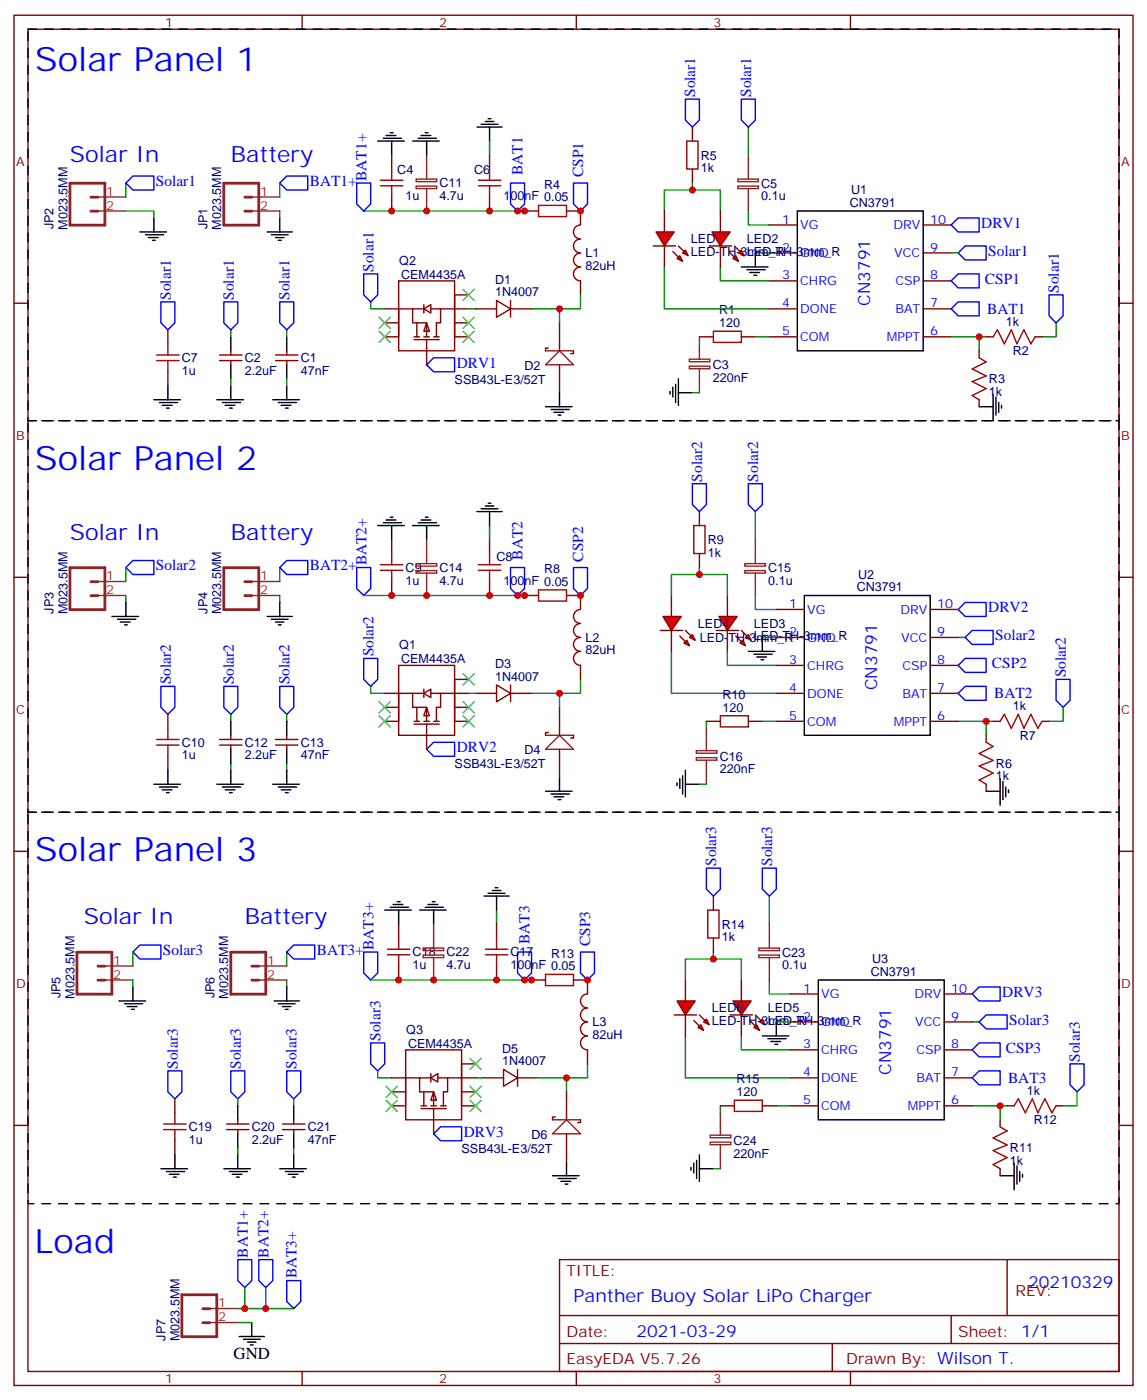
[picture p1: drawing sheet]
# EasyEDA schematic SolarCharger_Schematic.json
TITLE: Panther Buoy Solar LiPo Charger; REV: 20210329; Date: 2021-03-29; Sheet: 1/1; Drawn By: Wilson T.

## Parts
C1  47nF  [C0805]
C2  2.2uF  [C0805]
C3  220nF  [0603]
C4  1u  [RAD-0.2]
C5  0.1u  [0603]
C6  100nF  [CAP-TH_L4.2-W3.8-P2.54-D0.5]
C7  1u  [RAD-0.2]
C8  100nF  [CAP-TH_L4.2-W3.8-P2.54-D0.5]
C9  1u  [RAD-0.2]
C10  1u  [RAD-0.2]
C11  4.7u  [1206]
C12  2.2uF  [C0805]
C13  47nF  [C0805]
C14  4.7u  [1206]
C15  0.1u  [0603]
C16  220nF  [0603]
C17  100nF  [CAP-TH_L4.2-W3.8-P2.54-D0.5]
C18  1u  [RAD-0.2]
C19  1u  [RAD-0.2]
C20  2.2uF  [C0805]
C21  47nF  [C0805]
C22  4.7u  [1206]
C23  0.1u  [0603]
C24  220nF  [0603]
D1  1N4007  [DO-41_BD2.4-L4.7-P8.70-D0.9-RD]
D2  SSB43L-E3/52T  [SMB(DO-214AA)]
D3  1N4007  [DO-41_BD2.4-L4.7-P8.70-D0.9-RD]
D4  SSB43L-E3/52T  [SMB(DO-214AA)]
D5  1N4007  [DO-41_BD2.4-L4.7-P8.70-D0.9-RD]
D6  SSB43L-E3/52T  [SMB(DO-214AA)]
JP1  M023.5MM  [SCREWTERMINAL-3.5MM-2]
JP2  M023.5MM  [SCREWTERMINAL-3.5MM-2]
JP3  M023.5MM  [SCREWTERMINAL-3.5MM-2]
JP4  M023.5MM  [SCREWTERMINAL-3.5MM-2]
JP5  M023.5MM  [SCREWTERMINAL-3.5MM-2]
JP6  M023.5MM  [SCREWTERMINAL-3.5MM-2]
JP7  M023.5MM  [SCREWTERMINAL-3.5MM-2]
L1  82uH  [1360L]
L2  82uH  [1360L]
L3  82uH  [1360L]
LED1  LED-TH-3mm_R  [LED-TH_BD3.0_RED]
LED2  LED-TH-3mm_R  [LED-TH_BD3.0_RED]
LED3  LED-TH-3mm_R  [LED-TH_BD3.0_RED]
LED4  LED-TH-3mm_R  [LED-TH_BD3.0_RED]
LED5  LED-TH-3mm_R  [LED-TH_BD3.0_RED]
LED6  LED-TH-3mm_R  [LED-TH_BD3.0_RED]
Q1  CEM4435A  [SOIC-8_150MIL]
Q2  CEM4435A  [SOIC-8_150MIL]
Q3  CEM4435A  [SOIC-8_150MIL]
R1  120  [0603]
R2  1k  [R_AXIAL-0.3]
R3  1k  [R_AXIAL-0.3]
R4  0.05  [2512]
R5  1k  [0603]
R6  1k  [R_AXIAL-0.3]
R7  1k  [R_AXIAL-0.3]
R8  0.05  [2512]
R9  1k  [0603]
R10  120  [0603]
R11  1k  [R_AXIAL-0.3]
R12  1k  [R_AXIAL-0.3]
R13  0.05  [2512]
R14  1k  [0603]
R15  120  [0603]
U1  CN3791  [SSOP-10_150MIL]
U2  CN3791  [SSOP-10_150MIL]
U3  CN3791  [SSOP-10_150MIL]

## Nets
GND: C1.1 C2.1 C3.2 C4.1 C6.1 C7.1 C8.1 C9.1 C10.1 C11.2 C12.1 C13.1 C14.2 C16.2 C17.1 C18.1 C19.1 C20.1 C21.1 C22.2 C24.2 D2.1 D4.1 D6.1 JP1.2 JP2.2 JP3.2 JP4.2 JP5.2 JP6.2 JP7.2 R3.1 R6.1 R11.1 U1.2(GND) U2.2(GND) U3.2(GND)
BAT1: C4.2 C6.2 C8.2 C9.2 C11.1 C14.1 C17.2 C18.2 C22.1 JP1.1 JP4.1 JP6.1 JP7.1 R4.2 R8.2 R13.2 U1.7(BAT) U2.7(BAT) U3.7(BAT)
CSP1: L1.2 R4.1 U1.8(CSP)
CSP2: L2.2 R8.1 U2.8(CSP)
CSP3: L3.2 R13.1 U3.8(CSP)
DRV1: Q2.4(G) U1.10(DRV)
DRV2: Q1.4(G) U2.10(DRV)
DRV3: Q3.4(G) U3.10(DRV)
Solar1: C1.2 C2.2 C5.2 C7.2 JP2.1 Q2.2(S) R2.2 R5.2 U1.9(VCC)
Solar2: C10.2 C12.2 C13.2 C15.2 JP3.1 Q1.2(S) R7.2 R9.2 U2.9(VCC)
Solar3: C19.2 C20.2 C21.2 C23.2 JP5.1 Q3.2(S) R12.2 R14.2 U3.9(VCC)
C15_1: C15.1 U2.1(VG)
C16_1: C16.1 R10.2
C23_1: C23.1 U3.1(VG)
C24_1: C24.1 R15.2
D3_1: D3.1 D4.2 L2.1
D3_2: D3.2 Q1.6(D)
D5_1: D5.1 D6.2 L3.1
D5_2: D5.2 Q3.6(D)
L1_1: D1.1 D2.2 L1.1
LED3_1: LED3.1 LED4.1 R9.1
LED3_2: LED3.2 U2.3(CHRG)
LED4_2: LED4.2 U2.4(DONE)
LED5_1: LED5.1 LED6.1 R14.1
LED5_2: LED5.2 U3.3(CHRG)
LED6_2: LED6.2 U3.4(DONE)
Q2_6: D1.2 Q2.6(D)
R1_2: C3.1 R1.2
R5_1: LED1.1 LED2.1 R5.1
R6_2: R6.2 R7.1 U2.6(MPPT)
R10_1: R10.1 U2.5(COM)
R11_2: R11.2 R12.1 U3.6(MPPT)
R15_1: R15.1 U3.5(COM)
U1_1: C5.1 U1.1(VG)
U1_3: LED2.2 U1.3(CHRG)
U1_4: LED1.2 U1.4(DONE)
U1_5: R1.1 U1.5(COM)
U1_6: R2.1 R3.2 U1.6(MPPT)

Not connected (* = marked no-connect by the designer): Q1 1(S)* 3(S)* 5(D)* 7(D)* 8(D)*; Q2 1(S)* 3(S)* 5(D)* 7(D)* 8(D)*; Q3 1(S)* 3(S)* 5(D)* 7(D)* 8(D)*

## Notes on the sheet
- Solar Panel 1
- Solar In
- Battery
- Solar Panel 2
- Solar In
- Battery
- Solar Panel 3
- Solar In
- Battery
- Load

# EasyEDA board SolarCharger_PCB.json

Outline 48.67 x 97.28 mm; copper layers: TopLayer, BottomLayer. Coordinates in mm from the lower left corner of the outline.
Outline path: 0,35.92 0.03,97.28 25.43,97.16 48.29,97.03 48.41,49.4 48.67,0 0.03,0 0.03,33.91 ; 0.03,34.67 0.03,35.81 ; 0.03,33.4 0.03,34.54

## Design rules (mm)
Default: track 0.254, clearance 0.152, via 0.6, via hole 0.305

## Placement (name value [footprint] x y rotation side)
C1  47nF  [C0805]  17.04 28.07 270 top
C2  2.2uF  [C0805]  19.58 28.07 270 top
C3  220nF  [0603]  12.34 12.32 0 top
C4  1u  [RAD-0.2]  24.03 7.75 180 top
C5  0.1u  [0603]  12.22 20.83 180 top
C6  100nF  [CAP-TH_L4.2-W3.8-P2.54-D0.5]  23.9 3.05 0 top
C7  1u  [RAD-0.2]  12.98 28.32 90 top
C8  100nF  [CAP-TH_L4.2-W3.8-P2.54-D0.5]  23.14 35.56 0 top
C9  1u  [RAD-0.2]  23.39 40.51 0 top
C10  1u  [RAD-0.2]  12.85 61.09 90 top
C11  4.7u  [1206]  23.52 12.32 180 top
C12  2.2uF  [C0805]  17.81 60.83 90 top
C13  47nF  [C0805]  20.47 60.83 90 top
C14  4.7u  [1206]  23.27 45.21 0 top
C15  0.1u  [0603]  11.58 53.16 180 top
C16  220nF  [0603]  12.09 45.97 0 top
C17  100nF  [CAP-TH_L4.2-W3.8-P2.54-D0.5]  23.39 69.22 0 top
C18  1u  [RAD-0.2]  23.14 74.04 0 top
C19  1u  [RAD-0.2]  12.47 92.2 90 top
C20  2.2uF  [C0805]  19.33 92.2 270 top
C21  47nF  [C0805]  16.66 92.2 270 top
C22  4.7u  [1206]  23.27 78.23 0 top
C23  0.1u  [0603]  10.95 86.06 180 top
C24  220nF  [0603]  10.57 77.6 0 top
D1  1N4007  [DO-41_BD2.4-L4.7-P8.70-D0.9-RD]  36.86 26.42 180 top
D2  SSB43L-E3/52T  [SMB(DO-214AA)]  46 24.26 90 top
D3  1N4007  [DO-41_BD2.4-L4.7-P8.70-D0.9-RD]  37.36 59.44 180 top
D4  SSB43L-E3/52T  [SMB(DO-214AA)]  46.25 56.77 90 top
D5  1N4007  [DO-41_BD2.4-L4.7-P8.70-D0.9-RD]  36.98 92.2 180 top
D6  SSB43L-E3/52T  [SMB(DO-214AA)]  45.75 89.66 90 top
Hole_gge819  -  [Hole_gge819]  2.18 69.04 0 top
Hole_gge824  -  [Hole_gge824]  46.38 94.82 0 top
Hole_gge829  -  [Hole_gge829]  46.76 1.91 0 top
Hole_gge834  -  [Hole_gge834]  1.93 2.11 0 top
JP1  M023.5MM  [SCREWTERMINAL-3.5MM-2]  35.33 4.65 0 top
JP2  M023.5MM  [SCREWTERMINAL-3.5MM-2]  4.83 27.92 0 top
JP3  M023.5MM  [SCREWTERMINAL-3.5MM-2]  4.85 60.71 0 top
JP4  M023.5MM  [SCREWTERMINAL-3.5MM-2]  34.7 37.29 0 top
JP5  M023.5MM  [SCREWTERMINAL-3.5MM-2]  4.72 91.26 0 top
JP6  M023.5MM  [SCREWTERMINAL-3.5MM-2]  43.46 66.93 0 top
JP7  M023.5MM  [SCREWTERMINAL-3.5MM-2]  33.68 70.87 0 top
L1  82uH  [1360L]  43.97 18.16 270 top
L2  82uH  [1360L]  43.18 50.9 270 top
L3  82uH  [1360L]  42.8 83.42 270 top
LED1  LED-TH-3mm_R  [LED-TH_BD3.0_RED]  6.12 9.02 180 top
LED2  LED-TH-3mm_R  [LED-TH_BD3.0_RED]  6.12 15.11 180 top
LED3  LED-TH-3mm_R  [LED-TH_BD3.0_RED]  5.87 47.19 0 top
LED4  LED-TH-3mm_R  [LED-TH_BD3.0_RED]  5.87 41.22 0 top
LED5  LED-TH-3mm_R  [LED-TH_BD3.0_RED]  5.99 80.09 180 top
LED6  LED-TH-3mm_R  [LED-TH_BD3.0_RED]  5.99 73.23 180 top
Q1  CEM4435A  [SOIC-8_150MIL]  23.9 62.36 0 top
Q2  CEM4435A  [SOIC-8_150MIL]  23.52 28.96 0 top
Q3  CEM4435A  [SOIC-8_150MIL]  23.65 95.38 0 top
R1  120  [0603]  11.58 15.95 270 top
R2  1k  [R_AXIAL-0.3]  12.73 5.21 270 top
R3  1k  [R_AXIAL-0.3]  17.55 10.03 90 top
R4  0.05  [2512]  24.28 19.56 90 top
R5  1k  [0603]  5.74 20.83 0 top
R6  1k  [R_AXIAL-0.3]  12.85 38.61 90 top
R7  1k  [R_AXIAL-0.3]  17.04 42.55 270 top
R8  0.05  [2512]  25.3 52.27 90 top
R9  1k  [0603]  5.61 53.09 0 top
R10  120  [0603]  11.3 49.63 270 top
R11  1k  [R_AXIAL-0.3]  16.28 74.93 90 top
R12  1k  [R_AXIAL-0.3]  11.71 71.5 270 top
R13  0.05  [2512]  25.04 85.47 90 top
R14  1k  [0603]  5.74 85.29 0 top
R15  120  [0603]  10.44 81.36 270 top
U1  CN3791  [SSOP-10_150MIL]  15.01 20.7 0 top
U2  CN3791  [SSOP-10_150MIL]  15.14 53.59 0 top
U3  CN3791  [SSOP-10_150MIL]  14 85.98 0 top

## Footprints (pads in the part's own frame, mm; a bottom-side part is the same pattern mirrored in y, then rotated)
0603
  rect 1x1.1 smd: 1(0.1,0) 2(1.5,0)
1206
  rect 1.6x1.801 smd: 1(-1.397,0) 2(1.397,0)
1360L
  rect 3.7x2.5 smd: 1(0,-1.27) 2(0,-12.7)
2512
  rect 1.999x3.2 smd: 1(-3.251,0) 2(3.251,0)
C0805
  rect 1x1.55 smd: 1(-1,0) 2(1,0)
CAP-TH_L4.2-W3.8-P2.54-D0.5
  oval 1.2x1.2 hole 0.7: 1(-1.27,0) 2(1.27,0)
DO-41_BD2.4-L4.7-P8.70-D0.9-RD
  oval 1.8x1.8 hole 1: 1(-4.6,0) 2(4.6,0)
Hole_gge819
  round 2.032 hole 2.032 unplated: (0,0)
Hole_gge824
  round 2.032 hole 2.032 unplated: (0,0)
Hole_gge829
  round 2.032 hole 2.032 unplated: (0,0)
Hole_gge834
  round 2.032 hole 2.032 unplated: (0,0)
LED-TH_BD3.0_RED
  oval 1.651x1.651 hole 0.9: 1(0,1.27) 2(0,-1.27)
R_AXIAL-0.3
  oval 1.88x1.88 hole 0.899: 1(-3.81,0) 2(3.81,0)
RAD-0.2
  oval 1.778x1.778 hole 0.711: 1(2.54,0) 2(-2.54,0)
SCREWTERMINAL-3.5MM-2
  rect 2.032x2.032 hole 1.199: 1(-1.753,0)
  oval 2.032x2.032 hole 1.199: 2(1.753,0)
SMB(DO-214AA)
  rect 2.159x2.743 smd: 1(-2.286,0) 2(2.134,0)
SOIC-8_150MIL
  oval 2.2x0.7 smd: 1(-0.635,0) 2(-0.635,-1.27) 3(-0.635,-2.54) 4(-0.635,-3.81) 5(5.41,-3.81) 6(5.41,-2.54) 7(5.41,-1.27) 8(5.41,0)
SSOP-10_150MIL
  oval 1.8x0.6 smd: 1(-0.178,-0.025) 2(-0.178,-1.024) 3(-0.178,-2.024) 4(-0.178,-3.025) 5(-0.178,-4.023) 6(5.512,-4.013) 7(5.512,-3.015) 8(5.512,-2.014) 9(5.512,-1.014) 10(5.512,-0.015)

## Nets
As in the schematic, except:
SOLAR1: C1.2 C2.2 C5.2 C7.2 JP2.1 Q2.2 R2.2 R5.2 U1.9
SOLAR2: C10.2 C12.2 C13.2 C15.2 JP3.1 Q1.2 R7.2 R9.2 U2.9
SOLAR3: C19.2 C20.2 C21.2 C23.2 JP5.1 Q3.2 R12.2 R14.2 U3.9

Pads without a net: Q1 1 3 5 7 8; Q2 1 3 5 7 8; Q3 1 3 5 7 8

## Via types
v1: diameter 0.61, hole 0.305, TopLayer to BottomLayer, 8 vias

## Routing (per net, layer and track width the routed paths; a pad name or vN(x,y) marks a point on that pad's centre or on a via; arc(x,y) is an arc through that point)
GND: length 264.8
  BottomLayer w0.889: 40.13,72.48 44.83,72.48 44.83,67.31 JP6.2 ; C4.1 21.97,7.26 21.97,6.07 22.86,5.18 26.54,5.18 27.94,3.79 27.94,3.53 29.59,1.88 33.53,1.88 36.22,2.11 JP1.2 38.33,3.41 40,3.41 40.77,4.17 40.77,13.82 43.16,13.82 v1(46,21.97) 46.1,27.69 44.45,29.34 C7.1 9.52,30.86 JP2.2 ; 35.69,69.45 35.96,68.28 39.37,68.28 40.13,69.04 40.13,78.69 42.52,78.69 46.13,86.59 45.47,92.56 43.18,94.85 C19.1 9.96,94.74 JP5.2 ; JP3.2 8,62.1 C10.1 43.94,62.1 45.59,60.45 v1(46.25,54.48) 42.65,46.59 40.26,46.59 40.26,36.93 39.5,36.17 37.56,36.17 JP4.2 36.45,36.93 33.78,34.27 30.23,34.27 29.46,35.03 29.46,36.98 25.93,40.51
BAT1: length 178.9
  TopLayer w0.45: JP6.1 32.11,66.93 31.93,66.75 JP7.1 26.31,70.87 C17.2 ; v1(27.84,15.7) 27.84,14.81 25.35,12.32 C11.1 ; R4.2 27.84,22.81 v1(27.84,20.27) ; C6.2 25.28,3.15 26.72,3.15 26.72,7.6 ; v1(27.97,53.29) 27.97,55.52 R8.2 25.3,56.08 26.7,57.48 26.7,64.59 25.55,65.74 25.55,68.33 C17.2 ; R13.2 27.08,88.72 27.97,87.83 27.97,85.29 v1(27.46,84.79) ; 26.72,7.6 28.7,7.6 28.96,7.34 28.96,5.06 29.36,4.65 JP1.1 ; 26.72,7.6 C4.2 26.57,12.55 26.34,12.32 C11.1 ; 22.5,80.59 21.23,80.59 21.23,81.86 20.98,82.12 20.98,82.75 20.77,82.96 U3.7 ; 22.5,80.59 22.89,80.21 26.44,80.21 26.82,80.59 v1(27.71,80.59) ; 22.5,80.59 21.87,79.96 C22.1 21.87,75.31 C18.2 22.81,71.83 22.89,71.83 24.66,70.05 C17.2 ; C8.2 23.39,36.58 23.39,38.05 20.93,40.51 C9.2 21.87,41.53 C14.1 21.87,47.32 22.25,47.83 22.38,48.21 22.38,48.02 ; C8.2 26.87,35.56 28.6,37.29 JP4.1 ; C8.2 24.16,35.31 24.16,33.1 24.79,32.46 25.55,32.46 25.55,24.46 24.79,23.69 24.79,22.81 ; C11.1 24.92,13.03 23.75,14.2 21.97,14.2 21.97,17.38 21.66,17.69 U1.7 ; v1(28.09,48.72) 28.09,47.32 27.84,47.07 22.89,47.07 22.38,47.57 22.38,50.37 22.17,50.58 U2.7
  BottomLayer w0.45: v1(27.97,53.29) v1(28.09,48.72) ; v1(27.71,80.59) 27.46,80.85 v1(27.46,84.79) ; v1(27.84,20.27) v1(27.84,15.7)
C15_1: length 3.7
  TopLayer w0.45: C15.1 12.98,53.16 13.49,53.67 13.59,53.57 U2.1
C16_1: length 2.5
  TopLayer w0.45: C16.1 12.19,47.25 R10.2
C23_1: length 3
  TopLayer w0.45: C23.1 13.72,86.06 U3.1
C24_1: length 2.4
  TopLayer w0.45: R15.2 10.44,77.82 C24.1
CSP1: length 12.5
  TopLayer w0.45: L1.2 26.14,18.16 R4.1 21.9,18.69 U1.8
CSP2: length 12.7
  TopLayer w0.45: L2.2 28.57,50.9 26.69,49.02 R8.1 25.3,50.88 24.66,51.51 22.06,51.58 U2.8
CSP3: length 12.4
  TopLayer w0.45: U3.8 21,83.96 21.08,84.05 21.97,83.16 21.97,82.22 R13.1 27.38,82.22 28.57,83.42 L3.2
D3_1: length 13.1
  TopLayer w0.889: L2.1 41.91,59.38 D3.1 42.5,58.9 D4.2
D3_2: length 3.6
  TopLayer w0.45: Q1.6 32.38,59.82 D3.2
D5_1: length 13.2
  TopLayer w0.889: 41.53,92.15 41.88,91.8 D6.2 ; 41.53,92.15 L3.1 ; 41.53,92.15 D5.1
D5_2: length 3.6
  TopLayer w0.45: D5.2 31.75,92.84 Q3.6
DRV1: length 5.6
  TopLayer w0.45: U1.10 20.58,20.69 20.95,21.06 20.95,23.47 22.63,25.15 Q2.4
DRV2: length 6.1
  TopLayer w0.45: Q1.4 23.27,58.17 20.65,55.55 U2.10
DRV3: length 7.3
  TopLayer w0.45: U3.10 19.51,87.68 21.72,89.89 21.72,90.91 Q3.4
L1_1: length 13.3
  TopLayer w0.889: D2.2 41.48,26.39 D1.1 42.7,25.17 L1.1
LED3_1: length 13.6
  TopLayer w0.45: LED4.1 5.36,42.49 4.22,43.64 4.22,45.16 3.07,46.3 3.71,46.3 LED3.1 5.71,48.62 R9.1
LED3_2: length 13.3
  TopLayer w0.45: U2.3 10.14,51.57 8.41,51.64 7.9,51.26 8.03,50.62 7.9,48.84 7.39,47.45 LED3.2
LED4_2: length 18.9
  TopLayer w0.45: 5.87,39.95 6.38,40.46 8.66,40.46 8.92,40.72 8.92,46.18 9.8,47.07 9.8,49.61 10.06,49.86 10.06,50.62 10.31,50.88 12.47,50.88 12.78,50.57 U2.4
LED5_1: length 20.3
  TopLayer w0.45: LED6.1 4.47,73.48 3.45,73.48 3.45,76.28 LED5.1 5.49,79.32 3.07,79.32 3.07,82.37 4.6,83.9 5.49,83.9 5.84,84.25 R14.1
LED5_2: length 9.6
  TopLayer w0.45: U3.3 8.09,83.95 7.9,84.15 5.99,82.25 LED5.2
LED6_2: length 14.2
  TopLayer w0.45: LED6.2 5.99,75.26 8.53,77.8 8.53,81.86 9.04,82.37 9.55,82.37 10.13,82.95 U3.4
Q2_6: length 3.3
  TopLayer w0.45: D1.2 Q2.6
R1_2: length 2.5
  TopLayer w0.45: C3.1 12.44,13.59 R1.2
R5_1: length 20.1
  TopLayer w0.45: LED1.1 3.91,7.75 3.43,8.23 3.43,12.42 3.81,12.8 5.08,12.8 LED2.1 4.3,13.84 3.94,14.2 3.94,18.27 5.84,20.17 R5.1
R6_2: length 11.8
  TopLayer w0.45: R6.2 14.35,43.92 14.73,43.92 17.04,46.23 R7.1 18.54,47.86 20.65,47.86 U2.6
R10_1: length 3.7
  TopLayer w0.45: U2.5 11.34,49.57 R10.1
R11_2: length 13
  TopLayer w0.45: U3.6 19.51,79.43 19.05,78.97 16.51,78.97 R11.2 15.39,78.74 14.35,77.7 14.35,76.05 13.72,75.42 11.81,75.42 R12.1
R15_1: length 3.7
  TopLayer w0.45: R15.1 11.14,81.96 U3.5
SOLAR1: length 80.7
  TopLayer w0.45: C2.2 20.2,27.69 Q2.2 ; C2.2 19.58,25.22 18.06,23.7 18.06,19.69 U1.9 ; C2.2 C1.2 14.27,27.07 C7.2 ; C7.2 12.32,25.12 12.32,23.47 10.72,21.87 C5.2 ; C7.2 11.56,24.36 3.56,24.36 3.07,24.84 JP2.1 ; R2.2 9.22,4.9 5.23,4.9 2.31,7.82 2.31,21.92 2.69,22.3 9.04,22.3 10.52,20.83 C5.2 ; C5.2 R5.2
SOLAR2: length 95.2
  TopLayer w0.45: R7.2 17.04,33.22 5.11,33.22 5.11,35.76 1.8,39.07 1.8,54.31 2.06,54.31 2.82,55.07 5.61,55.07 7.11,53.57 R9.2 7.19,53.16 C15.2 ; 10.08,53.16 10.08,54.79 11.07,55.83 12.85,55.83 C10.2 12.45,58.14 3.68,58.14 3.1,58.73 JP3.1 ; 12.85,58.44 12.85,59.13 15.55,61.83 C12.2 C13.2 21.45,61.83 22.2,61.09 Q1.2 25.04,61.04 25.04,57.73 24.79,57.48 23.01,56.85 22.38,54.81 22.25,52.53 U2.9
SOLAR3: length 76.4
  TopLayer w0.45: JP5.1 2.97,90.63 3.45,89.48 C19.2 ; C20.2 C21.2 14.5,90.88 13.23,90.5 C19.2 ; C20.2 19.33,91.14 17.42,89.23 17.42,84.97 U3.9 ; C20.2 20.03,91.2 20.85,92.02 20.85,92.91 21.11,93.17 21.11,93.55 21.67,94.11 Q3.2 ; C19.2 11.63,89.66 9.45,87.48 9.45,86.06 ; 9.45,86.06 8.69,85.29 R14.2 ; 9.45,86.06 9.45,86.41 8.15,87.71 4.34,87.71 1.68,85.04 1.68,72.59 2.44,71.83 3.07,71.83 4.6,70.31 4.6,68.15 5.05,67.69 R12.2
U1_1: length 2.8
  TopLayer w0.45: U1.1 12.27,20.68 C5.1
U1_3: length 9.7
  TopLayer w0.45: U1.3 10.12,18.68 7.82,16.38 LED2.2
U1_4: length 13.4
  TopLayer w0.45: U1.4 13.92,17.68 13.87,17.73 13.61,17.48 10.82,17.48 10.06,16.71 9.8,16.71 9.8,14.43 6.12,10.74 LED1.2
U1_5: length 3.6
  TopLayer w0.45: U1.5 12.41,16.68 R1.1
U1_6: length 13.2
  TopLayer w0.45: R2.1 13.85,10.14 15.24,10.14 15.88,10.77 15.88,12.93 16.79,13.84 R3.2 18.8,15.09 20.52,15.09 U1.6

## Copper pours and planes (outline as drawn; the poured copper is in the pictures)
GND on TopLayer: 0.25,96.88 0.25,0.23 48.13,0.23 48.26,0.36 48.26,96.62 48.01,96.88

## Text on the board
BottomSilkLayer: ******************************************************* | Solar LiPo battery charger board for the Panther Buoy | For 3.7V LiPo Batteries | Max solar input = 28V, 4W | Max charge rate = 4A
TopSilkLayer: Wilson T | SOL1 | SOL3 | SOL2 | + | - | BAT3 | BAT2 | BAT1 | LOAD
